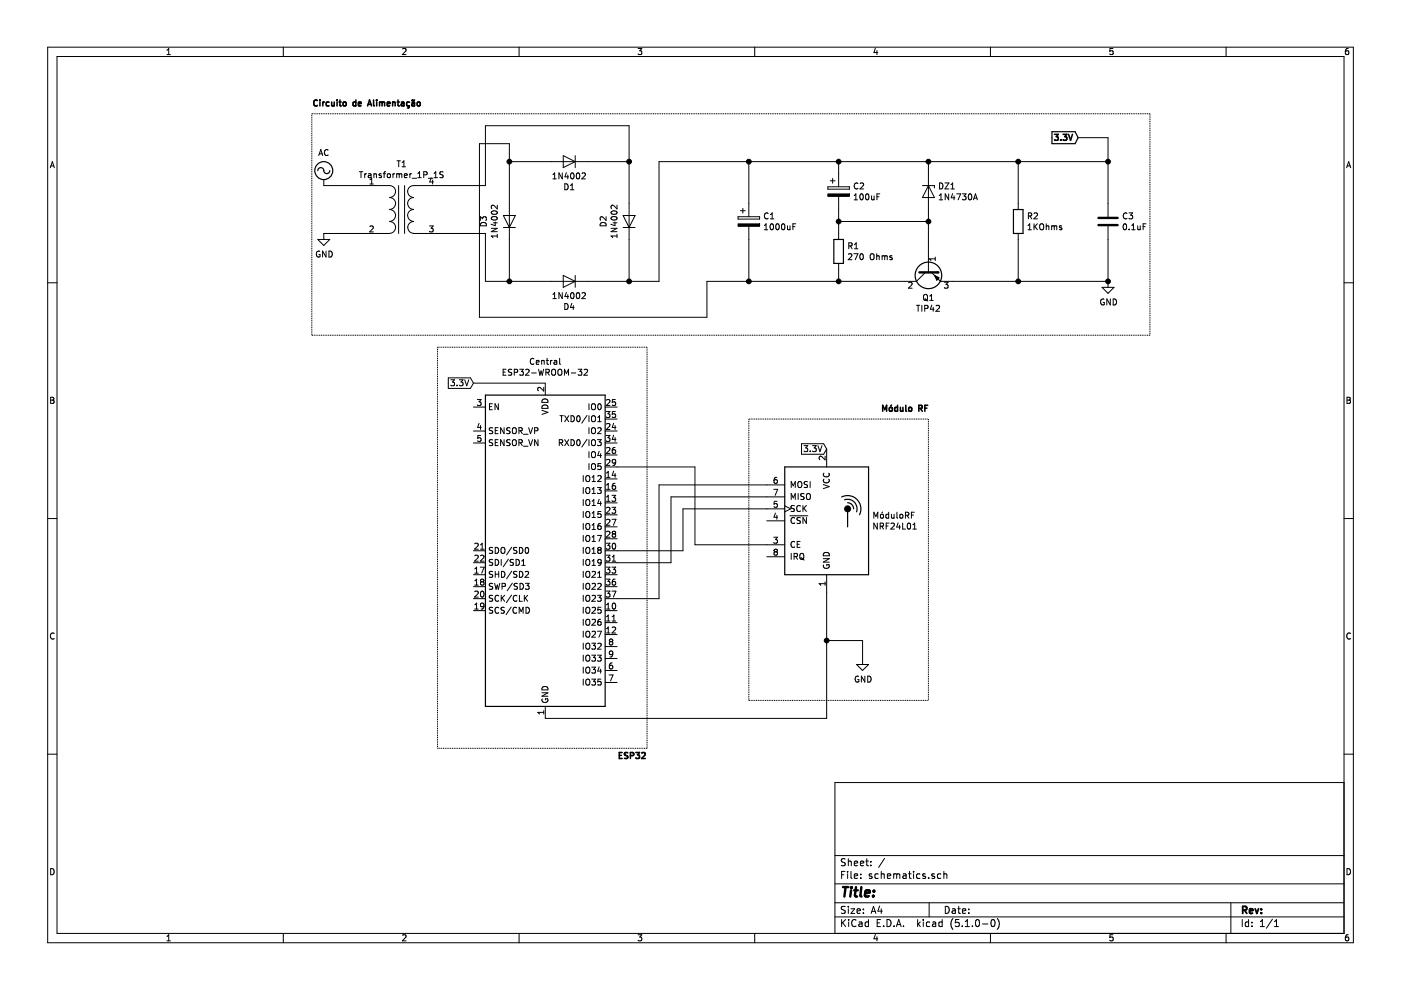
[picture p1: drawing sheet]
EESchema Schematic File Version 4
LIBS:schematics-cache
EELAYER 29 0
EELAYER END
$Descr A4 11693 8268
encoding utf-8
Sheet 1 1
Title ""
Date ""
Rev ""
Comp ""
Comment1 ""
Comment2 ""
Comment3 ""
Comment4 ""
$EndDescr
$Comp
L Diode:1N4002 D1
U 1 1
P 4750 1350
F 0 "D1" H 4750 1566 50  0000 C CNN
F 1 "1N4002" H 4750 1475 50  0000 C CNN
F 2 "Diode_THT:D_DO-41_SOD81_P10.16mm_Horizontal" H 4750 1175 50  0001 C CNN
F 3 "http://www.vishay.com/docs/88503/1n4001.pdf" H 4750 1350 50  0001 C CNN
	1    4750 1350
	-1   0    0    1   
$EndComp
$Comp
L Diode:1N4002 D3
U 1 1
P 4250 1850
F 0 "D3" H 4250 2066 50  0000 C CNN
F 1 "1N4002" H 4250 1975 50  0000 C CNN
F 2 "Diode_THT:D_DO-41_SOD81_P10.16mm_Horizontal" H 4250 1675 50  0001 C CNN
F 3 "http://www.vishay.com/docs/88503/1n4001.pdf" H 4250 1850 50  0001 C CNN
	1    4250 1850
	0    -1   -1   0   
$EndComp
$Comp
L Diode:1N4002 D4
U 1 1
P 4750 2350
F 0 "D4" H 4750 2566 50  0000 C CNN
F 1 "1N4002" H 4750 2475 50  0000 C CNN
F 2 "Diode_THT:D_DO-41_SOD81_P10.16mm_Horizontal" H 4750 2175 50  0001 C CNN
F 3 "http://www.vishay.com/docs/88503/1n4001.pdf" H 4750 2350 50  0001 C CNN
	1    4750 2350
	-1   0    0    1   
$EndComp
$Comp
L Diode:1N4002 D2
U 1 1
P 5250 1850
F 0 "D2" H 5250 2066 50  0000 C CNN
F 1 "1N4002" H 5250 1975 50  0000 C CNN
F 2 "Diode_THT:D_DO-41_SOD81_P10.16mm_Horizontal" H 5250 1675 50  0001 C CNN
F 3 "http://www.vishay.com/docs/88503/1n4001.pdf" H 5250 1850 50  0001 C CNN
	1    5250 1850
	0    -1   -1   0   
$EndComp
$Comp
L Transistor_BJT:TIP42 Q1
U 1 1
P 7750 2250
F 0 "Q1" V 7985 2250 50  0000 C CNN
F 1 "TIP42" V 8076 2250 50  0000 C CNN
F 2 "Package_TO_SOT_THT:TO-220-3_Vertical" H 8000 2175 50  0001 L CIN
F 3 "https://www.centralsemi.com/get_document.php?cmp=1&mergetype=pd&mergepath=pd&pdf_id=TIP42.PDF" H 7750 2250 50  0001 L CNN
	1    7750 2250
	0    -1   1    0   
$EndComp
$Comp
L Diode:1N47xxA DZ1
U 1 1
P 7750 1600
F 0 "DZ1" V 7704 1679 50  0000 L CNN
F 1 "1N4730A" V 7795 1679 50  0000 L CNN
F 2 "Diode_THT:D_DO-41_SOD81_P10.16mm_Horizontal" H 7750 1425 50  0001 C CNN
F 3 "https://www.vishay.com/docs/85816/1n4728a.pdf" H 7750 1600 50  0001 C CNN
	1    7750 1600
	0    1    1    0   
$EndComp
$Comp
L Device:Transformer_1P_1S T1
U 1 1
P 3350 1750
F 0 "T1" H 3350 2131 50  0000 C CNN
F 1 "Transformer_1P_1S" H 3350 2040 50  0000 C CNN
F 2 "" H 3350 1750 50  0001 C CNN
F 3 "~" H 3350 1750 50  0001 C CNN
	1    3350 1750
	1    0    0    -1  
$EndComp
$Comp
L Device:R R1
U 1 1
P 7000 2100
F 0 "R1" H 7070 2146 50  0000 L CNN
F 1 "270 Ohms" H 7070 2055 50  0000 L CNN
F 2 "" V 6930 2100 50  0001 C CNN
F 3 "~" H 7000 2100 50  0001 C CNN
	1    7000 2100
	1    0    0    -1  
$EndComp
$Comp
L Device:R R2
U 1 1
P 8500 1850
F 0 "R2" H 8570 1896 50  0000 L CNN
F 1 "1KOhms" H 8570 1805 50  0000 L CNN
F 2 "" V 8430 1850 50  0001 C CNN
F 3 "~" H 8500 1850 50  0001 C CNN
	1    8500 1850
	1    0    0    -1  
$EndComp
$Comp
L Device:CP C1
U 1 1
P 6250 1850
F 0 "C1" H 6368 1896 50  0000 L CNN
F 1 "1000uF" H 6368 1805 50  0000 L CNN
F 2 "" H 6288 1700 50  0001 C CNN
F 3 "~" H 6250 1850 50  0001 C CNN
	1    6250 1850
	1    0    0    -1  
$EndComp
$Comp
L Device:CP C2
U 1 1
P 7000 1600
F 0 "C2" H 7118 1646 50  0000 L CNN
F 1 "100uF" H 7118 1555 50  0000 L CNN
F 2 "" H 7038 1450 50  0001 C CNN
F 3 "~" H 7000 1600 50  0001 C CNN
	1    7000 1600
	1    0    0    -1  
$EndComp
$Comp
L Device:C C3
U 1 1
P 9250 1850
F 0 "C3" H 9365 1896 50  0000 L CNN
F 1 "0.1uF" H 9365 1805 50  0000 L CNN
F 2 "" H 9288 1700 50  0001 C CNN
F 3 "~" H 9250 1850 50  0001 C CNN
	1    9250 1850
	1    0    0    -1  
$EndComp
Wire Wire Line
	4900 1350 5250 1350
Wire Wire Line
	5250 1350 5250 1700
Wire Wire Line
	5250 2000 5250 2350
Wire Wire Line
	5250 2350 4900 2350
Wire Wire Line
	4600 2350 4250 2350
Wire Wire Line
	4250 2350 4250 2000
Wire Wire Line
	4250 1700 4250 1350
Wire Wire Line
	4250 1350 4600 1350
Wire Wire Line
	3750 1550 4050 1550
Wire Wire Line
	4050 1550 4050 1050
Wire Wire Line
	4050 1050 5250 1050
Wire Wire Line
	5250 1050 5250 1350
Connection ~ 5250 1350
Wire Wire Line
	4250 2350 4050 2350
Wire Wire Line
	4050 2350 4050 1950
Wire Wire Line
	4050 1950 3750 1950
Connection ~ 4250 2350
Wire Wire Line
	4250 1350 4250 1200
Connection ~ 4250 1350
Wire Wire Line
	4250 1200 4000 1200
Wire Wire Line
	5250 2350 5500 2350
Wire Wire Line
	5500 2350 5500 1350
Connection ~ 5250 2350
Wire Wire Line
	6250 2000 6250 2350
Wire Wire Line
	5900 2350 6250 2350
Wire Wire Line
	5500 1350 6250 1350
Wire Wire Line
	6250 1350 6250 1700
Wire Wire Line
	6250 1350 7000 1350
Wire Wire Line
	7000 1350 7000 1450
Connection ~ 6250 1350
Wire Wire Line
	7000 1750 7000 1850
Wire Wire Line
	7000 2250 7000 2350
Wire Wire Line
	7000 2350 6250 2350
Connection ~ 6250 2350
Wire Wire Line
	7550 2350 7000 2350
Connection ~ 7000 2350
Wire Wire Line
	7750 1750 7750 1850
Wire Wire Line
	7750 1850 7000 1850
Connection ~ 7750 1850
Wire Wire Line
	7750 1850 7750 2050
Connection ~ 7000 1850
Wire Wire Line
	7000 1850 7000 1950
Wire Wire Line
	7750 1450 7750 1350
Wire Wire Line
	7750 1350 7000 1350
Connection ~ 7000 1350
Wire Wire Line
	9250 1700 9250 1350
Wire Wire Line
	9250 1350 8500 1350
Wire Wire Line
	8500 1350 8500 1700
Wire Wire Line
	8500 2000 8500 2350
Wire Wire Line
	8500 2350 9250 2350
Wire Wire Line
	9250 2350 9250 2000
Wire Wire Line
	8500 2350 7950 2350
Connection ~ 8500 2350
Wire Wire Line
	7750 1350 8500 1350
Connection ~ 7750 1350
Connection ~ 8500 1350
Wire Wire Line
	5900 2650 4000 2650
Wire Wire Line
	4000 1200 4000 2650
Wire Wire Line
	5900 2350 5900 2650
Wire Wire Line
	5150 5000 5500 5000
Wire Wire Line
	5500 4050 6400 4050
Wire Wire Line
	6400 4150 5600 4150
Wire Wire Line
	5600 4150 5600 4700
Wire Wire Line
	5500 4050 5500 5000
Wire Wire Line
	5600 4700 5150 4700
Wire Wire Line
	5150 4600 5700 4600
Wire Wire Line
	5700 4600 5700 4250
Wire Wire Line
	5700 4250 6400 4250
Wire Wire Line
	5800 3900 5150 3900
$Comp
L power:GND #PWR?
U 1 1
P 9250 2350
F 0 "#PWR?" H 9250 2100 50  0001 C CNN
F 1 "GND" H 9255 2177 50  0000 C CNN
F 2 "" H 9250 2350 50  0001 C CNN
F 3 "" H 9250 2350 50  0001 C CNN
	1    9250 2350
	1    0    0    -1  
$EndComp
Connection ~ 9250 2350
$Comp
L power:GND #PWR?
U 1 1
P 7200 5500
F 0 "#PWR?" H 7200 5250 50  0001 C CNN
F 1 "GND" H 7205 5327 50  0000 C CNN
F 2 "" H 7200 5500 50  0001 C CNN
F 3 "" H 7200 5500 50  0001 C CNN
	1    7200 5500
	1    0    0    -1  
$EndComp
Wire Wire Line
	7200 5500 7200 5350
Wire Wire Line
	6900 6000 6900 5350
Wire Wire Line
	4550 6000 6900 6000
$Comp
L RF:NRF24L01_Breakout MóduloRF
U 1 1
P 6900 4350
F 0 "MóduloRF" H 7280 4396 50  0000 L CNN
F 1 "NRF24L01" H 7280 4305 50  0000 L CNN
F 2 "RF_Module:nRF24L01_Breakout" H 7050 4950 50  0001 L CIN
F 3 "http://www.nordicsemi.com/eng/content/download/2730/34105/file/nRF24L01_Product_Specification_v2_0.pdf" H 6900 4250 50  0001 C CNN
	1    6900 4350
	1    0    0    -1  
$EndComp
Wire Wire Line
	6900 5350 7200 5350
Wire Wire Line
	6400 4550 5800 4550
Wire Wire Line
	5800 3900 5800 4550
Wire Wire Line
	6900 5350 6900 4950
Connection ~ 6900 5350
Text GLabel 6900 3750 0    50   Input ~ 0
3.3V
Text GLabel 3950 3200 0    50   Input ~ 0
3.3V
Wire Wire Line
	9250 1350 9250 1150
Wire Wire Line
	9250 1150 9000 1150
Connection ~ 9250 1350
Wire Notes Line
	3650 2900 3650 6250
Wire Notes Line
	3650 6250 5400 6250
Wire Notes Line
	5400 6250 5400 2900
Wire Notes Line
	5400 2900 3650 2900
Text Notes 7350 3450 0    50   ~ 10
Módulo RF
Wire Notes Line
	6250 3500 7750 3500
Wire Notes Line
	7750 3500 7750 5850
Wire Notes Line
	6250 5850 6250 3500
Wire Notes Line
	6250 5850 7750 5850
$Comp
L power:AC #PWR?
U 1 1
P 2700 1550
F 0 "#PWR?" H 2700 1450 50  0001 C CNN
F 1 "AC" H 2700 1825 50  0000 C CNN
F 2 "" H 2700 1550 50  0001 C CNN
F 3 "" H 2700 1550 50  0001 C CNN
	1    2700 1550
	1    0    0    -1  
$EndComp
Wire Wire Line
	2700 1550 2950 1550
$Comp
L power:GND #PWR?
U 1 1
P 2700 1950
F 0 "#PWR?" H 2700 1700 50  0001 C CNN
F 1 "GND" H 2705 1777 50  0000 C CNN
F 2 "" H 2700 1950 50  0001 C CNN
F 3 "" H 2700 1950 50  0001 C CNN
	1    2700 1950
	1    0    0    -1  
$EndComp
Wire Wire Line
	2700 1950 2950 1950
Text GLabel 9000 1150 0    50   Input ~ 10
3.3V
Wire Notes Line
	9600 950  9600 2800
Wire Notes Line
	9600 2800 2600 2800
Wire Notes Line
	2600 2800 2600 950 
Wire Notes Line
	2600 950  9600 950 
Wire Wire Line
	3950 3200 4550 3200
Text Notes 5150 6350 0    50   ~ 10
ESP32\n
$Comp
L RF_Module:ESP32-WROOM-32 Central
U 1 1
P 4550 4600
F 0 "Central" H 4550 6181 50  0000 C CNN
F 1 "ESP32-WROOM-32" H 4550 6090 50  0000 C CNN
F 2 "RF_Module:ESP32-WROOM-32" H 4550 3100 50  0001 C CNN
F 3 "https://www.espressif.com/sites/default/files/documentation/esp32-wroom-32_datasheet_en.pdf" H 4250 4650 50  0001 C CNN
	1    4550 4600
	1    0    0    -1  
$EndComp
Text Notes 2600 900  0    50   ~ 10
Circuito de Alimentação
$EndSCHEMATC
